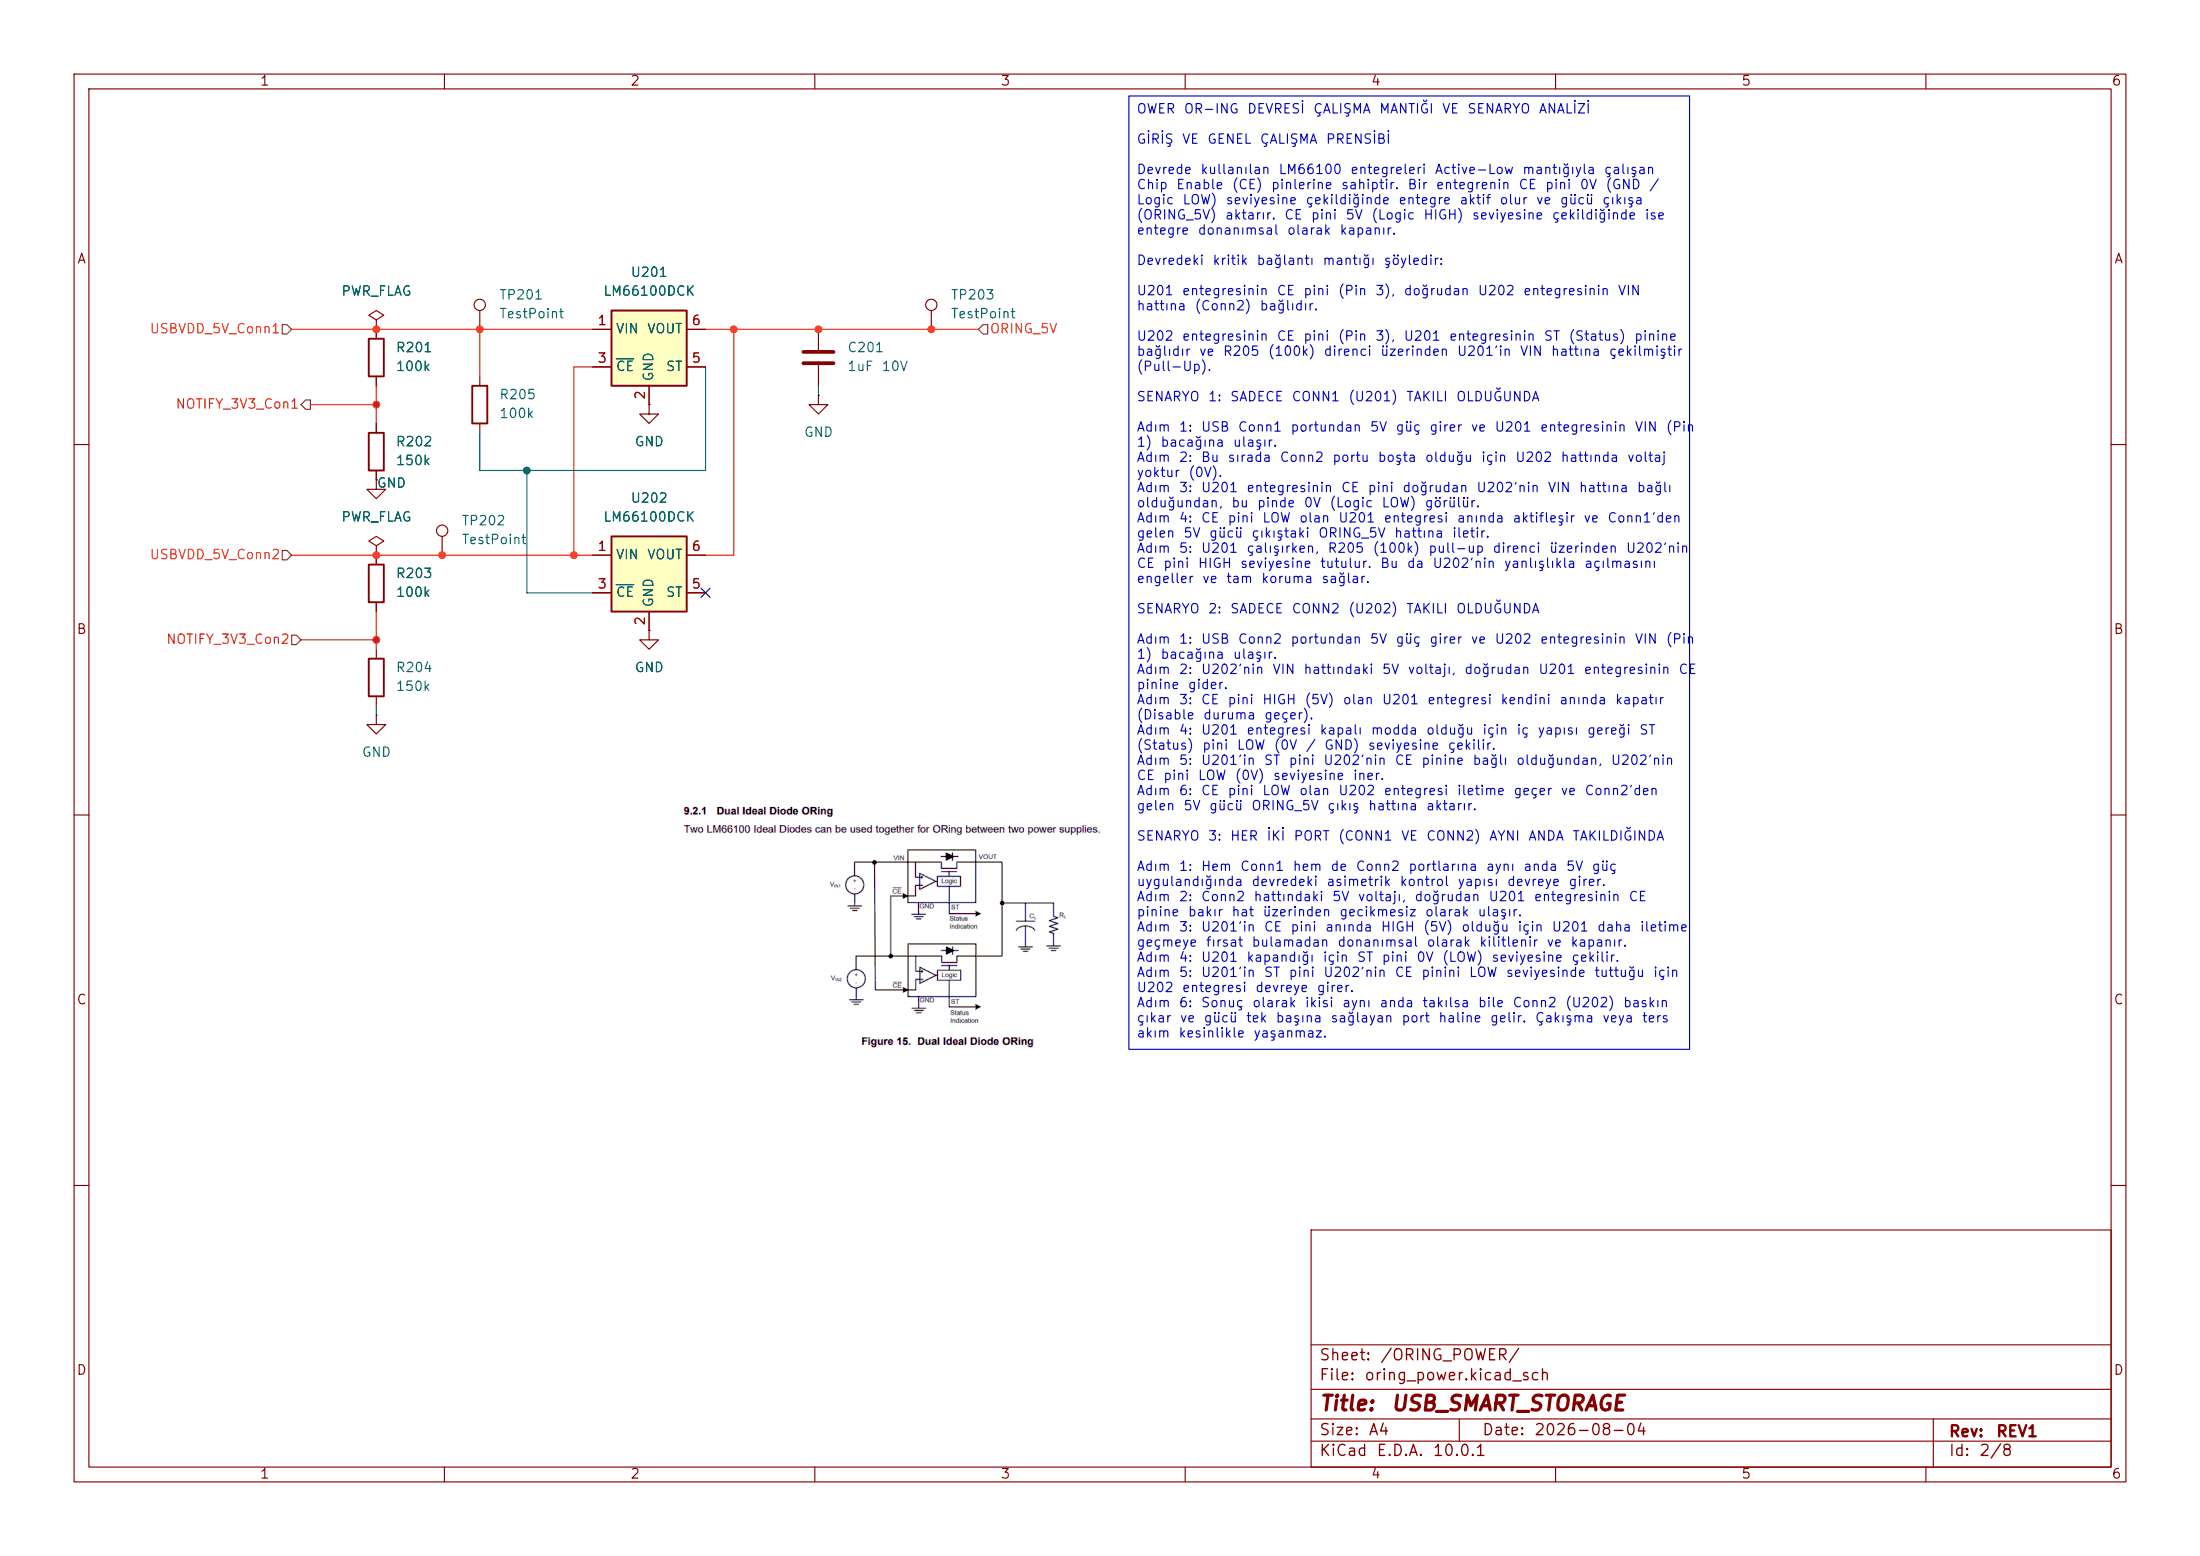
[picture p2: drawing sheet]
(kicad_sch
 (version 20260306)
 (generator "eeschema")
 (generator_version "10.0")
 (paper "A4")
 (title_block
  (title "USB_SMART_STORAGE")
  (date "2026-08-04")
  (rev "REV1"))
 (lib_symbols
  (symbol "Connector:TestPoint"
   (pin_numbers (hide yes))
   (pin_names
    (offset 0.762) (hide yes)) (exclude_from_sim no) (in_bom yes) (on_board yes)
   (in_pos_files yes)
   (duplicate_pin_numbers_are_jumpers no)
   (property "Reference" "TP" (at 0 6.858 0) (show_name no) (do_not_autoplace no) (effects (font (size 1.27 1.27))))
   (property "Value" "TestPoint" (at 0 5.08 0) (show_name no) (do_not_autoplace no) (effects (font (size 1.27 1.27))))
   (property "Footprint" "" (at 5.08 0 0) (show_name no) (do_not_autoplace no) (hide yes) (effects (font (size 1.27 1.27))))
   (property "Datasheet" "" (at 5.08 0 0) (show_name no) (do_not_autoplace no) (hide yes) (effects (font (size 1.27 1.27))))
   (property "Description" "test point" (at 0 0 0) (show_name no) (do_not_autoplace no) (hide yes) (effects (font (size 1.27 1.27))))
   (symbol "TestPoint_0_1"
    (circle (center 0 3.302) (radius 0.762) (stroke (width 0) (type default)) (fill (type none))))
   (symbol "TestPoint_1_1"
    (pin passive line (at 0 0 90) (length 2.54) (name "1" (effects (font (size 1.27 1.27)))) (number "1" (effects (font (size 1.27 1.27))))))
   (embedded_fonts no))
  (symbol "Device:C"
   (pin_numbers (hide yes))
   (pin_names
    (offset 0.254)) (exclude_from_sim no) (in_bom yes) (on_board yes)
   (in_pos_files yes)
   (duplicate_pin_numbers_are_jumpers no)
   (property "Reference" "C" (at 0.635 2.54 0) (show_name no) (do_not_autoplace no) (effects (font (size 1.27 1.27)) (justify left)))
   (property "Value" "C" (at 0.635 -2.54 0) (show_name no) (do_not_autoplace no) (effects (font (size 1.27 1.27)) (justify left)))
   (property "Footprint" "" (at 0.9652 -3.81 0) (show_name no) (do_not_autoplace no) (hide yes) (effects (font (size 1.27 1.27))))
   (property "Datasheet" "" (at 0 0 0) (show_name no) (do_not_autoplace no) (hide yes) (effects (font (size 1.27 1.27))))
   (property "Description" "Unpolarized capacitor" (at 0 0 0) (show_name no) (do_not_autoplace no) (hide yes) (effects (font (size 1.27 1.27))))
   (symbol "C_0_1"
    (polyline (pts (xy -2.032 0.762) (xy 2.032 0.762)) (stroke (width 0.508) (type default)) (fill (type none)))
    (polyline (pts (xy -2.032 -0.762) (xy 2.032 -0.762)) (stroke (width 0.508) (type default)) (fill (type none))))
   (symbol "C_1_1"
    (pin passive line (at 0 3.81 270) (length 2.794) (name "" (effects (font (size 1.27 1.27)))) (number "1" (effects (font (size 1.27 1.27)))))
    (pin passive line (at 0 -3.81 90) (length 2.794) (name "" (effects (font (size 1.27 1.27)))) (number "2" (effects (font (size 1.27 1.27))))))
   (embedded_fonts no))
  (symbol "Device:R"
   (pin_numbers (hide yes))
   (pin_names
    (offset 0)) (exclude_from_sim no) (in_bom yes) (on_board yes)
   (in_pos_files yes)
   (duplicate_pin_numbers_are_jumpers no)
   (property "Reference" "R" (at 2.032 0 90) (show_name no) (do_not_autoplace no) (effects (font (size 1.27 1.27))))
   (property "Value" "R" (at 0 0 90) (show_name no) (do_not_autoplace no) (effects (font (size 1.27 1.27))))
   (property "Footprint" "" (at -1.778 0 90) (show_name no) (do_not_autoplace no) (hide yes) (effects (font (size 1.27 1.27))))
   (property "Datasheet" "" (at 0 0 0) (show_name no) (do_not_autoplace no) (hide yes) (effects (font (size 1.27 1.27))))
   (property "Description" "Resistor" (at 0 0 0) (show_name no) (do_not_autoplace no) (hide yes) (effects (font (size 1.27 1.27))))
   (symbol "R_0_1"
    (rectangle (start -1.016 -2.54) (end 1.016 2.54) (stroke (width 0.254) (type default)) (fill (type none))))
   (symbol "R_1_1"
    (pin passive line (at 0 3.81 270) (length 1.27) (name "" (effects (font (size 1.27 1.27)))) (number "1" (effects (font (size 1.27 1.27)))))
    (pin passive line (at 0 -3.81 90) (length 1.27) (name "" (effects (font (size 1.27 1.27)))) (number "2" (effects (font (size 1.27 1.27))))))
   (embedded_fonts no))
  (symbol "Power_Management:LM66100DCK" (exclude_from_sim no) (in_bom yes) (on_board yes)
   (in_pos_files yes)
   (duplicate_pin_numbers_are_jumpers no)
   (property "Reference" "U" (at -5.08 6.096 0) (show_name no) (do_not_autoplace no) (effects (font (size 1.27 1.27)) (justify left)))
   (property "Value" "LM66100DCK" (at 0.254 -6.35 0) (show_name no) (do_not_autoplace no) (effects (font (size 1.27 1.27)) (justify left)))
   (property "Footprint" "Package_TO_SOT_SMD:SOT-363_SC-70-6" (at 0 1.27 0) (show_name no) (do_not_autoplace no) (hide yes) (effects (font (size 1.27 1.27))))
   (property "Datasheet" "https://www.ti.com/lit/ds/symlink/lm66100.pdf" (at 0 -1.016 0) (show_name no) (do_not_autoplace no) (hide yes) (effects (font (size 1.27 1.27))))
   (property "Description" "Ideal Diode With Input Polarity Protection 1.5 - 5.5V  Input Voltage, 1.5A Output Current, Ron 141 mOhm, SC-70-6" (at 0 -18.034 0) (show_name no) (do_not_autoplace no) (hide yes) (effects (font (size 1.27 1.27))))
   (symbol "LM66100DCK_0_1"
    (rectangle (start -5.08 5.08) (end 5.08 -5.08) (stroke (width 0.254) (type default)) (fill (type background))))
   (symbol "LM66100DCK_1_1"
    (pin power_in line (at -7.62 2.54 0) (length 2.54) (name "VIN" (effects (font (size 1.27 1.27)))) (number "1" (effects (font (size 1.27 1.27)))))
    (pin power_in line (at 0 -7.62 90) (length 2.54) (name "GND" (effects (font (size 1.27 1.27)))) (number "2" (effects (font (size 1.27 1.27)))))
    (pin input line (at -7.62 -2.54 0) (length 2.54) (name "~{CE}" (effects (font (size 1.27 1.27)))) (number "3" (effects (font (size 1.27 1.27)))))
    (pin no_connect line (at 0 5.08 270) (length 2.54) (hide yes) (name "NC" (effects (font (size 1.27 1.27)))) (number "4" (effects (font (size 1.27 1.27)))))
    (pin open_collector line (at 7.62 -2.54 180) (length 2.54) (name "ST" (effects (font (size 1.27 1.27)))) (number "5" (effects (font (size 1.27 1.27)))))
    (pin power_out line (at 7.62 2.54 180) (length 2.54) (name "VOUT" (effects (font (size 1.27 1.27)))) (number "6" (effects (font (size 1.27 1.27))))))
   (embedded_fonts no))
  (symbol "power:GND"
   (power global)
   (pin_numbers (hide yes))
   (pin_names
    (offset 0) (hide yes)) (exclude_from_sim no) (in_bom yes) (on_board yes)
   (in_pos_files yes)
   (duplicate_pin_numbers_are_jumpers no)
   (property "Reference" "#PWR" (at 0 -6.35 0) (show_name no) (do_not_autoplace no) (hide yes) (effects (font (size 1.27 1.27))))
   (property "Value" "GND" (at 0 -3.81 0) (show_name no) (do_not_autoplace no) (effects (font (size 1.27 1.27))))
   (property "Footprint" "" (at 0 0 0) (show_name no) (do_not_autoplace no) (hide yes) (effects (font (size 1.27 1.27))))
   (property "Datasheet" "" (at 0 0 0) (show_name no) (do_not_autoplace no) (hide yes) (effects (font (size 1.27 1.27))))
   (property "Description" "Power symbol creates a global label with name \"GND\" , ground" (at 0 0 0) (show_name no) (do_not_autoplace no) (hide yes) (effects (font (size 1.27 1.27))))
   (symbol "GND_0_1"
    (polyline (pts (xy 0 0) (xy 0 -1.27) (xy 1.27 -1.27) (xy 0 -2.54) (xy -1.27 -1.27) (xy 0 -1.27)) (stroke (width 0) (type default)) (fill (type none))))
   (symbol "GND_1_1"
    (pin power_in line (at 0 0 270) (length 0) (name "" (effects (font (size 1.27 1.27)))) (number "1" (effects (font (size 1.27 1.27))))))
   (embedded_fonts no))
  (symbol "power:PWR_FLAG"
   (power global)
   (pin_numbers (hide yes))
   (pin_names
    (offset 0) (hide yes)) (exclude_from_sim no) (in_bom yes) (on_board yes)
   (in_pos_files yes)
   (duplicate_pin_numbers_are_jumpers no)
   (property "Reference" "#FLG" (at 0 1.905 0) (show_name no) (do_not_autoplace no) (hide yes) (effects (font (size 1.27 1.27))))
   (property "Value" "PWR_FLAG" (at 0 3.81 0) (show_name no) (do_not_autoplace no) (effects (font (size 1.27 1.27))))
   (property "Footprint" "" (at 0 0 0) (show_name no) (do_not_autoplace no) (hide yes) (effects (font (size 1.27 1.27))))
   (property "Datasheet" "" (at 0 0 0) (show_name no) (do_not_autoplace no) (hide yes) (effects (font (size 1.27 1.27))))
   (property "Description" "Special symbol for telling ERC where power comes from" (at 0 0 0) (show_name no) (do_not_autoplace no) (hide yes) (effects (font (size 1.27 1.27))))
   (symbol "PWR_FLAG_0_0"
    (pin power_out line (at 0 0 90) (length 0) (name "" (effects (font (size 1.27 1.27)))) (number "1" (effects (font (size 1.27 1.27))))))
   (symbol "PWR_FLAG_0_1"
    (polyline (pts (xy 0 0) (xy 0 1.27) (xy -1.016 1.905) (xy 0 2.54) (xy 1.016 1.905) (xy 0 1.27)) (stroke (width 0) (type default)) (fill (type none))))
   (embedded_fonts no)))
 (text_box "OWER OR-ING DEVRESİ ÇALIŞMA MANTIĞI VE SENARYO ANALİZİ\n\nGİRİŞ VE GENEL ÇALIŞMA PRENSİBİ\n\nDevrede kullanılan LM66100 entegreleri Active-Low mantığıyla çalışan Chip Enable (CE) pinlerine sahiptir. Bir entegrenin CE pini 0V (GND / Logic LOW) seviyesine çekildiğinde entegre aktif olur ve gücü çıkışa (ORING_5V) aktarır. CE pini 5V (Logic HIGH) seviyesine çekildiğinde ise entegre donanımsal olarak kapanır.\n\nDevredeki kritik bağlantı mantığı şöyledir:\n\nU201 entegresinin CE pini (Pin 3), doğrudan U202 entegresinin VIN hattına (Conn2) bağlıdır.\n\nU202 entegresinin CE pini (Pin 3), U201 entegresinin ST (Status) pinine bağlıdır ve R205 (100k) direnci üzerinden U201'in VIN hattına çekilmiştir (Pull-Up).\n\nSENARYO 1: SADECE CONN1 (U201) TAKILI OLDUĞUNDA\n\nAdım 1: USB Conn1 portundan 5V güç girer ve U201 entegresinin VIN (Pin 1) bacağına ulaşır.\nAdım 2: Bu sırada Conn2 portu boşta olduğu için U202 hattında voltaj yoktur (0V).\nAdım 3: U201 entegresinin CE pini doğrudan U202'nin VIN hattına bağlı olduğundan, bu pinde 0V (Logic LOW) görülür.\nAdım 4: CE pini LOW olan U201 entegresi anında aktifleşir ve Conn1'den gelen 5V gücü çıkıştaki ORING_5V hattına iletir.\nAdım 5: U201 çalışırken, R205 (100k) pull-up direnci üzerinden U202'nin CE pini HIGH seviyesine tutulur. Bu da U202'nin yanlışlıkla açılmasını engeller ve tam koruma sağlar.\n\nSENARYO 2: SADECE CONN2 (U202) TAKILI OLDUĞUNDA\n\nAdım 1: USB Conn2 portundan 5V güç girer ve U202 entegresinin VIN (Pin 1) bacağına ulaşır.\nAdım 2: U202'nin VIN hattındaki 5V voltajı, doğrudan U201 entegresinin CE pinine gider.\nAdım 3: CE pini HIGH (5V) olan U201 entegresi kendini anında kapatır (Disable duruma geçer).\nAdım 4: U201 entegresi kapalı modda olduğu için iç yapısı gereği ST (Status) pini LOW (0V / GND) seviyesine çekilir.\nAdım 5: U201'in ST pini U202'nin CE pinine bağlı olduğundan, U202'nin CE pini LOW (0V) seviyesine iner.\nAdım 6: CE pini LOW olan U202 entegresi iletime geçer ve Conn2'den gelen 5V gücü ORING_5V çıkış hattına aktarır.\n\nSENARYO 3: HER İKİ PORT (CONN1 VE CONN2) AYNI ANDA TAKILDIĞINDA\n\nAdım 1: Hem Conn1 hem de Conn2 portlarına aynı anda 5V güç uygulandığında devredeki asimetrik kontrol yapısı devreye girer.\nAdım 2: Conn2 hattındaki 5V voltajı, doğrudan U201 entegresinin CE pinine bakır hat üzerinden gecikmesiz olarak ulaşır.\nAdım 3: U201'in CE pini anında HIGH (5V) olduğu için U201 daha iletime geçmeye fırsat bulamadan donanımsal olarak kilitlenir ve kapanır.\nAdım 4: U201 kapandığı için ST pini 0V (LOW) seviyesine çekilir.\nAdım 5: U201'in ST pini U202'nin CE pinini LOW seviyesinde tuttuğu için U202 entegresi devreye girer.\nAdım 6: Sonuç olarak ikisi aynı anda takılsa bile Conn2 (U202) baskın çıkar ve gücü tek başına sağlayan port haline gelir. Çakışma veya ters akım kesinlikle yaşanmaz."
  (exclude_from_sim no)
  (at 152.4 12.954 0)
  (size 75.692 128.6707)
  (margins 0.9525 0.9525 0.9525 0.9525)
  (stroke (width 0) (type solid))
  (fill (type none))
  (effects (font (size 1.27 1.27)) (justify left top)))
 (junction
  (at 64.77 44.45)
  (diameter 0)
  (color 0 0 0 0))
 (junction
  (at 77.47 74.93)
  (diameter 0)
  (color 0 0 0 0))
 (junction
  (at 125.73 44.45)
  (diameter 0)
  (color 0 0 0 0))
 (junction
  (at 110.49 44.45)
  (diameter 0)
  (color 0 0 0 0))
 (junction
  (at 59.69 74.93)
  (diameter 0)
  (color 0 0 0 0))
 (junction
  (at 71.12 63.5)
  (diameter 0)
  (color 0 0 0 0))
 (junction
  (at 99.06 44.45)
  (diameter 0)
  (color 0 0 0 0))
 (junction
  (at 50.8 86.36)
  (diameter 0)
  (color 0 0 0 0))
 (junction
  (at 50.8 44.45)
  (diameter 0)
  (color 0 0 0 0))
 (junction
  (at 50.8 74.93)
  (diameter 0)
  (color 0 0 0 0))
 (junction
  (at 50.8 54.61)
  (diameter 0)
  (color 0 0 0 0))
 (no_connect
  (at 95.25 80.01))
 (wire
  (pts (xy 50.8 86.36) (xy 50.8 87.63))
  (stroke (width 0) (type default)))
 (wire
  (pts (xy 95.25 74.93) (xy 99.06 74.93))
  (stroke (width 0) (type default)))
 (wire
  (pts (xy 41.91 54.61) (xy 50.8 54.61))
  (stroke (width 0) (type default)))
 (wire
  (pts (xy 39.37 44.45) (xy 50.8 44.45))
  (stroke (width 0) (type default)))
 (wire
  (pts (xy 59.69 74.93) (xy 77.47 74.93))
  (stroke (width 0) (type default)))
 (wire
  (pts (xy 99.06 44.45) (xy 95.25 44.45))
  (stroke (width 0) (type default)))
 (wire
  (pts (xy 64.77 58.42) (xy 64.77 63.5))
  (stroke (width 0) (type default)))
 (wire
  (pts (xy 64.77 44.45) (xy 80.01 44.45))
  (stroke (width 0) (type default)))
 (wire
  (pts (xy 95.25 63.5) (xy 71.12 63.5))
  (stroke (width 0) (type default)))
 (wire
  (pts (xy 50.8 82.55) (xy 50.8 86.36))
  (stroke (width 0) (type default)))
 (wire
  (pts (xy 125.73 44.45) (xy 132.08 44.45))
  (stroke (width 0) (type default)))
 (wire
  (pts (xy 50.8 44.45) (xy 64.77 44.45))
  (stroke (width 0) (type default)))
 (wire
  (pts (xy 50.8 52.07) (xy 50.8 54.61))
  (stroke (width 0) (type default)))
 (wire
  (pts (xy 50.8 54.61) (xy 50.8 57.15))
  (stroke (width 0) (type default)))
 (wire
  (pts (xy 99.06 74.93) (xy 99.06 44.45))
  (stroke (width 0) (type default)))
 (wire
  (pts (xy 77.47 49.53) (xy 80.01 49.53))
  (stroke (width 0) (type default)))
 (wire
  (pts (xy 39.37 74.93) (xy 50.8 74.93))
  (stroke (width 0) (type default)))
 (wire
  (pts (xy 71.12 80.01) (xy 80.01 80.01))
  (stroke (width 0) (type default)))
 (wire
  (pts (xy 99.06 44.45) (xy 110.49 44.45))
  (stroke (width 0) (type default)))
 (wire
  (pts (xy 77.47 49.53) (xy 77.47 74.93))
  (stroke (width 0) (type default)))
 (wire
  (pts (xy 77.47 74.93) (xy 80.01 74.93))
  (stroke (width 0) (type default)))
 (wire
  (pts (xy 40.64 86.36) (xy 50.8 86.36))
  (stroke (width 0) (type default)))
 (wire
  (pts (xy 64.77 63.5) (xy 71.12 63.5))
  (stroke (width 0) (type default)))
 (wire
  (pts (xy 110.49 44.45) (xy 125.73 44.45))
  (stroke (width 0) (type default)))
 (wire
  (pts (xy 95.25 49.53) (xy 95.25 63.5))
  (stroke (width 0) (type default)))
 (wire
  (pts (xy 71.12 63.5) (xy 71.12 80.01))
  (stroke (width 0) (type default)))
 (wire
  (pts (xy 110.49 52.07) (xy 110.49 53.34))
  (stroke (width 0) (type default)))
 (wire
  (pts (xy 50.8 95.25) (xy 50.8 96.52))
  (stroke (width 0) (type default)))
 (wire
  (pts (xy 64.77 50.8) (xy 64.77 44.45))
  (stroke (width 0) (type default)))
 (wire
  (pts (xy 50.8 74.93) (xy 59.69 74.93))
  (stroke (width 0) (type default)))
 (image
  (at 120.142 124.714)
  (data))
 (hierarchical_label "ORING_5V"
  (shape input)
  (at 132.08 44.45 0)
  (effects (font (size 1.27 1.27)) (justify left)))
 (hierarchical_label "USBVDD_5V_Conn1"
  (shape input)
  (at 39.37 44.45 180)
  (effects (font (size 1.27 1.27)) (justify right)))
 (hierarchical_label "NOTIFY_3V3_Con2"
  (shape input)
  (at 40.64 86.36 180)
  (effects (font (size 1.27 1.27)) (justify right)))
 (hierarchical_label "USBVDD_5V_Conn2"
  (shape input)
  (at 39.37 74.93 180)
  (effects (font (size 1.27 1.27)) (justify right)))
 (hierarchical_label "NOTIFY_3V3_Con1"
  (shape output)
  (at 41.91 54.61 180)
  (effects (font (size 1.27 1.27)) (justify right)))
 (symbol
  (lib_id "power:GND")
  (at 50.8 96.52 0)
  (unit 1)
  (body_style 1)
  (exclude_from_sim no)
  (in_bom yes)
  (on_board yes)
  (in_pos_files yes)
  (dnp no)
  (fields_autoplaced yes)
  (property "Reference" "#PWR0205" (at 50.8 102.87 0) (hide yes) (show_name no) (do_not_autoplace no) (effects (font (size 1.27 1.27))))
  (property "Value" "GND" (at 50.8 101.6 0) (show_name no) (do_not_autoplace no) (effects (font (size 1.27 1.27))))
  (property "Footprint" "" (at 50.8 96.52 0) (hide yes) (show_name no) (do_not_autoplace no) (effects (font (size 1.27 1.27))))
  (property "Datasheet" "" (at 50.8 96.52 0) (hide yes) (show_name no) (do_not_autoplace no) (effects (font (size 1.27 1.27))))
  (property "Description" "Power symbol creates a global label with name \"GND\" , ground" (at 50.8 96.52 0) (hide yes) (show_name no) (do_not_autoplace no) (effects (font (size 1.27 1.27))))
  (pin "1"))
 (symbol
  (lib_id "Device:R")
  (at 50.8 91.44 0)
  (unit 1)
  (body_style 1)
  (exclude_from_sim no)
  (in_bom yes)
  (on_board yes)
  (in_pos_files yes)
  (dnp no)
  (fields_autoplaced yes)
  (property "Reference" "R204" (at 53.34 90.1699 0) (show_name no) (do_not_autoplace no) (effects (font (size 1.27 1.27)) (justify left)))
  (property "Value" "150k" (at 53.34 92.7099 0) (show_name no) (do_not_autoplace no) (effects (font (size 1.27 1.27)) (justify left)))
  (property "Footprint" "Resistor_SMD:R_0402_1005Metric" (at 49.022 91.44 90) (hide yes) (show_name no) (do_not_autoplace no) (effects (font (size 1.27 1.27))))
  (property "Datasheet" "" (at 50.8 91.44 0) (hide yes) (show_name no) (do_not_autoplace no) (effects (font (size 1.27 1.27))))
  (property "Description" "Resistor" (at 50.8 91.44 0) (hide yes) (show_name no) (do_not_autoplace no) (effects (font (size 1.27 1.27))))
  (pin "1")
  (pin "2"))
 (symbol
  (lib_id "Device:C")
  (at 110.49 48.26 0)
  (unit 1)
  (body_style 1)
  (exclude_from_sim no)
  (in_bom yes)
  (on_board yes)
  (in_pos_files yes)
  (dnp no)
  (fields_autoplaced yes)
  (property "Reference" "C201" (at 114.3 46.9899 0) (show_name no) (do_not_autoplace no) (effects (font (size 1.27 1.27)) (justify left)))
  (property "Value" "1uF 10V" (at 114.3 49.5299 0) (show_name no) (do_not_autoplace no) (effects (font (size 1.27 1.27)) (justify left)))
  (property "Footprint" "Capacitor_SMD:C_0603_1608Metric" (at 111.4552 52.07 0) (hide yes) (show_name no) (do_not_autoplace no) (effects (font (size 1.27 1.27))))
  (property "Datasheet" "" (at 110.49 48.26 0) (hide yes) (show_name no) (do_not_autoplace no) (effects (font (size 1.27 1.27))))
  (property "Description" "Unpolarized capacitor" (at 110.49 48.26 0) (hide yes) (show_name no) (do_not_autoplace no) (effects (font (size 1.27 1.27))))
  (pin "2")
  (pin "1"))
 (symbol
  (lib_id "power:PWR_FLAG")
  (at 50.8 44.45 0)
  (unit 1)
  (body_style 1)
  (exclude_from_sim no)
  (in_bom yes)
  (on_board yes)
  (in_pos_files yes)
  (dnp no)
  (fields_autoplaced yes)
  (property "Reference" "#FLG0201" (at 50.8 42.545 0) (hide yes) (show_name no) (do_not_autoplace no) (effects (font (size 1.27 1.27))))
  (property "Value" "PWR_FLAG" (at 50.8 39.37 0) (show_name no) (do_not_autoplace no) (effects (font (size 1.27 1.27))))
  (property "Footprint" "" (at 50.8 44.45 0) (hide yes) (show_name no) (do_not_autoplace no) (effects (font (size 1.27 1.27))))
  (property "Datasheet" "" (at 50.8 44.45 0) (hide yes) (show_name no) (do_not_autoplace no) (effects (font (size 1.27 1.27))))
  (property "Description" "Special symbol for telling ERC where power comes from" (at 50.8 44.45 0) (hide yes) (show_name no) (do_not_autoplace no) (effects (font (size 1.27 1.27))))
  (pin "1"))
 (symbol
  (lib_id "power:GND")
  (at 87.63 85.09 0)
  (unit 1)
  (body_style 1)
  (exclude_from_sim no)
  (in_bom yes)
  (on_board yes)
  (in_pos_files yes)
  (dnp no)
  (fields_autoplaced yes)
  (property "Reference" "#PWR0204" (at 87.63 91.44 0) (hide yes) (show_name no) (do_not_autoplace no) (effects (font (size 1.27 1.27))))
  (property "Value" "GND" (at 87.63 90.17 0) (show_name no) (do_not_autoplace no) (effects (font (size 1.27 1.27))))
  (property "Footprint" "" (at 87.63 85.09 0) (hide yes) (show_name no) (do_not_autoplace no) (effects (font (size 1.27 1.27))))
  (property "Datasheet" "" (at 87.63 85.09 0) (hide yes) (show_name no) (do_not_autoplace no) (effects (font (size 1.27 1.27))))
  (property "Description" "Power symbol creates a global label with name \"GND\" , ground" (at 87.63 85.09 0) (hide yes) (show_name no) (do_not_autoplace no) (effects (font (size 1.27 1.27))))
  (pin "1"))
 (symbol
  (lib_id "Power_Management:LM66100DCK")
  (at 87.63 77.47 0)
  (unit 1)
  (body_style 1)
  (exclude_from_sim no)
  (in_bom yes)
  (on_board yes)
  (in_pos_files yes)
  (dnp no)
  (fields_autoplaced yes)
  (property "Reference" "U202" (at 87.63 67.31 0) (show_name no) (do_not_autoplace no) (effects (font (size 1.27 1.27))))
  (property "Value" "LM66100DCK" (at 87.63 69.85 0) (show_name no) (do_not_autoplace no) (effects (font (size 1.27 1.27))))
  (property "Footprint" "Package_TO_SOT_SMD:SOT-363_SC-70-6" (at 87.63 76.2 0) (hide yes) (show_name no) (do_not_autoplace no) (effects (font (size 1.27 1.27))))
  (property "Datasheet" "https://www.ti.com/lit/ds/symlink/lm66100.pdf" (at 87.63 78.486 0) (hide yes) (show_name no) (do_not_autoplace no) (effects (font (size 1.27 1.27))))
  (property "Description" "Ideal Diode With Input Polarity Protection 1.5 - 5.5V  Input Voltage, 1.5A Output Current, Ron 141 mOhm, SC-70-6" (at 87.63 95.504 0) (hide yes) (show_name no) (do_not_autoplace no) (effects (font (size 1.27 1.27))))
  (pin "6")
  (pin "2")
  (pin "1")
  (pin "4")
  (pin "3")
  (pin "5"))
 (symbol
  (lib_id "Connector:TestPoint")
  (at 125.73 44.45 0)
  (unit 1)
  (body_style 1)
  (exclude_from_sim no)
  (in_bom yes)
  (on_board yes)
  (in_pos_files yes)
  (dnp no)
  (fields_autoplaced yes)
  (property "Reference" "TP203" (at 128.27 39.8779 0) (show_name no) (do_not_autoplace no) (effects (font (size 1.27 1.27)) (justify left)))
  (property "Value" "TestPoint" (at 128.27 42.4179 0) (show_name no) (do_not_autoplace no) (effects (font (size 1.27 1.27)) (justify left)))
  (property "Footprint" "TestPoint:TestPoint_Pad_D1.5mm" (at 130.81 44.45 0) (hide yes) (show_name no) (do_not_autoplace no) (effects (font (size 1.27 1.27))))
  (property "Datasheet" "" (at 130.81 44.45 0) (hide yes) (show_name no) (do_not_autoplace no) (effects (font (size 1.27 1.27))))
  (property "Description" "test point" (at 125.73 44.45 0) (hide yes) (show_name no) (do_not_autoplace no) (effects (font (size 1.27 1.27))))
  (pin "1"))
 (symbol
  (lib_id "Device:R")
  (at 50.8 60.96 0)
  (unit 1)
  (body_style 1)
  (exclude_from_sim no)
  (in_bom yes)
  (on_board yes)
  (in_pos_files yes)
  (dnp no)
  (fields_autoplaced yes)
  (property "Reference" "R202" (at 53.34 59.6899 0) (show_name no) (do_not_autoplace no) (effects (font (size 1.27 1.27)) (justify left)))
  (property "Value" "150k" (at 53.34 62.2299 0) (show_name no) (do_not_autoplace no) (effects (font (size 1.27 1.27)) (justify left)))
  (property "Footprint" "Resistor_SMD:R_0402_1005Metric" (at 49.022 60.96 90) (hide yes) (show_name no) (do_not_autoplace no) (effects (font (size 1.27 1.27))))
  (property "Datasheet" "" (at 50.8 60.96 0) (hide yes) (show_name no) (do_not_autoplace no) (effects (font (size 1.27 1.27))))
  (property "Description" "Resistor" (at 50.8 60.96 0) (hide yes) (show_name no) (do_not_autoplace no) (effects (font (size 1.27 1.27))))
  (pin "1")
  (pin "2"))
 (symbol
  (lib_id "Device:R")
  (at 50.8 78.74 0)
  (unit 1)
  (body_style 1)
  (exclude_from_sim no)
  (in_bom yes)
  (on_board yes)
  (in_pos_files yes)
  (dnp no)
  (fields_autoplaced yes)
  (property "Reference" "R203" (at 53.34 77.4699 0) (show_name no) (do_not_autoplace no) (effects (font (size 1.27 1.27)) (justify left)))
  (property "Value" "100k" (at 53.34 80.0099 0) (show_name no) (do_not_autoplace no) (effects (font (size 1.27 1.27)) (justify left)))
  (property "Footprint" "Resistor_SMD:R_0402_1005Metric" (at 49.022 78.74 90) (hide yes) (show_name no) (do_not_autoplace no) (effects (font (size 1.27 1.27))))
  (property "Datasheet" "" (at 50.8 78.74 0) (hide yes) (show_name no) (do_not_autoplace no) (effects (font (size 1.27 1.27))))
  (property "Description" "Resistor" (at 50.8 78.74 0) (hide yes) (show_name no) (do_not_autoplace no) (effects (font (size 1.27 1.27))))
  (pin "1")
  (pin "2"))
 (symbol
  (lib_id "power:GND")
  (at 110.49 53.34 0)
  (unit 1)
  (body_style 1)
  (exclude_from_sim no)
  (in_bom yes)
  (on_board yes)
  (in_pos_files yes)
  (dnp no)
  (fields_autoplaced yes)
  (property "Reference" "#PWR0201" (at 110.49 59.69 0) (hide yes) (show_name no) (do_not_autoplace no) (effects (font (size 1.27 1.27))))
  (property "Value" "GND" (at 110.49 58.42 0) (show_name no) (do_not_autoplace no) (effects (font (size 1.27 1.27))))
  (property "Footprint" "" (at 110.49 53.34 0) (hide yes) (show_name no) (do_not_autoplace no) (effects (font (size 1.27 1.27))))
  (property "Datasheet" "" (at 110.49 53.34 0) (hide yes) (show_name no) (do_not_autoplace no) (effects (font (size 1.27 1.27))))
  (property "Description" "Power symbol creates a global label with name \"GND\" , ground" (at 110.49 53.34 0) (hide yes) (show_name no) (do_not_autoplace no) (effects (font (size 1.27 1.27))))
  (pin "1"))
 (symbol
  (lib_id "power:PWR_FLAG")
  (at 50.8 74.93 0)
  (unit 1)
  (body_style 1)
  (exclude_from_sim no)
  (in_bom yes)
  (on_board yes)
  (in_pos_files yes)
  (dnp no)
  (fields_autoplaced yes)
  (property "Reference" "#FLG0202" (at 50.8 73.025 0) (hide yes) (show_name no) (do_not_autoplace no) (effects (font (size 1.27 1.27))))
  (property "Value" "PWR_FLAG" (at 50.8 69.85 0) (show_name no) (do_not_autoplace no) (effects (font (size 1.27 1.27))))
  (property "Footprint" "" (at 50.8 74.93 0) (hide yes) (show_name no) (do_not_autoplace no) (effects (font (size 1.27 1.27))))
  (property "Datasheet" "" (at 50.8 74.93 0) (hide yes) (show_name no) (do_not_autoplace no) (effects (font (size 1.27 1.27))))
  (property "Description" "Special symbol for telling ERC where power comes from" (at 50.8 74.93 0) (hide yes) (show_name no) (do_not_autoplace no) (effects (font (size 1.27 1.27))))
  (pin "1"))
 (symbol
  (lib_id "Power_Management:LM66100DCK")
  (at 87.63 46.99 0)
  (unit 1)
  (body_style 1)
  (exclude_from_sim no)
  (in_bom yes)
  (on_board yes)
  (in_pos_files yes)
  (dnp no)
  (fields_autoplaced yes)
  (property "Reference" "U201" (at 87.63 36.83 0) (show_name no) (do_not_autoplace no) (effects (font (size 1.27 1.27))))
  (property "Value" "LM66100DCK" (at 87.63 39.37 0) (show_name no) (do_not_autoplace no) (effects (font (size 1.27 1.27))))
  (property "Footprint" "Package_TO_SOT_SMD:SOT-363_SC-70-6" (at 87.63 45.72 0) (hide yes) (show_name no) (do_not_autoplace no) (effects (font (size 1.27 1.27))))
  (property "Datasheet" "https://www.ti.com/lit/ds/symlink/lm66100.pdf" (at 87.63 48.006 0) (hide yes) (show_name no) (do_not_autoplace no) (effects (font (size 1.27 1.27))))
  (property "Description" "Ideal Diode With Input Polarity Protection 1.5 - 5.5V  Input Voltage, 1.5A Output Current, Ron 141 mOhm, SC-70-6" (at 87.63 65.024 0) (hide yes) (show_name no) (do_not_autoplace no) (effects (font (size 1.27 1.27))))
  (pin "6")
  (pin "2")
  (pin "1")
  (pin "4")
  (pin "3")
  (pin "5"))
 (symbol
  (lib_id "power:GND")
  (at 50.8 64.77 0)
  (unit 1)
  (body_style 1)
  (exclude_from_sim no)
  (in_bom yes)
  (on_board yes)
  (in_pos_files yes)
  (dnp no)
  (property "Reference" "#PWR0202" (at 50.8 71.12 0) (hide yes) (show_name no) (do_not_autoplace no) (effects (font (size 1.27 1.27))))
  (property "Value" "GND" (at 52.832 65.278 0) (show_name no) (do_not_autoplace no) (effects (font (size 1.27 1.27))))
  (property "Footprint" "" (at 50.8 64.77 0) (hide yes) (show_name no) (do_not_autoplace no) (effects (font (size 1.27 1.27))))
  (property "Datasheet" "" (at 50.8 64.77 0) (hide yes) (show_name no) (do_not_autoplace no) (effects (font (size 1.27 1.27))))
  (property "Description" "Power symbol creates a global label with name \"GND\" , ground" (at 50.8 64.77 0) (hide yes) (show_name no) (do_not_autoplace no) (effects (font (size 1.27 1.27))))
  (pin "1"))
 (symbol
  (lib_id "Connector:TestPoint")
  (at 64.77 44.45 0)
  (unit 1)
  (body_style 1)
  (exclude_from_sim no)
  (in_bom yes)
  (on_board yes)
  (in_pos_files yes)
  (dnp no)
  (fields_autoplaced yes)
  (property "Reference" "TP201" (at 67.31 39.8779 0) (show_name no) (do_not_autoplace no) (effects (font (size 1.27 1.27)) (justify left)))
  (property "Value" "TestPoint" (at 67.31 42.4179 0) (show_name no) (do_not_autoplace no) (effects (font (size 1.27 1.27)) (justify left)))
  (property "Footprint" "TestPoint:TestPoint_Pad_D1.5mm" (at 69.85 44.45 0) (hide yes) (show_name no) (do_not_autoplace no) (effects (font (size 1.27 1.27))))
  (property "Datasheet" "" (at 69.85 44.45 0) (hide yes) (show_name no) (do_not_autoplace no) (effects (font (size 1.27 1.27))))
  (property "Description" "test point" (at 64.77 44.45 0) (hide yes) (show_name no) (do_not_autoplace no) (effects (font (size 1.27 1.27))))
  (pin "1"))
 (symbol
  (lib_id "Device:R")
  (at 64.77 54.61 0)
  (unit 1)
  (body_style 1)
  (exclude_from_sim no)
  (in_bom yes)
  (on_board yes)
  (in_pos_files yes)
  (dnp no)
  (fields_autoplaced yes)
  (property "Reference" "R205" (at 67.31 53.3399 0) (show_name no) (do_not_autoplace no) (effects (font (size 1.27 1.27)) (justify left)))
  (property "Value" "100k" (at 67.31 55.8799 0) (show_name no) (do_not_autoplace no) (effects (font (size 1.27 1.27)) (justify left)))
  (property "Footprint" "Resistor_SMD:R_0402_1005Metric" (at 62.992 54.61 90) (hide yes) (show_name no) (do_not_autoplace no) (effects (font (size 1.27 1.27))))
  (property "Datasheet" "" (at 64.77 54.61 0) (hide yes) (show_name no) (do_not_autoplace no) (effects (font (size 1.27 1.27))))
  (property "Description" "Resistor" (at 64.77 54.61 0) (hide yes) (show_name no) (do_not_autoplace no) (effects (font (size 1.27 1.27))))
  (pin "1")
  (pin "2"))
 (symbol
  (lib_id "power:GND")
  (at 87.63 54.61 0)
  (unit 1)
  (body_style 1)
  (exclude_from_sim no)
  (in_bom yes)
  (on_board yes)
  (in_pos_files yes)
  (dnp no)
  (fields_autoplaced yes)
  (property "Reference" "#PWR0203" (at 87.63 60.96 0) (hide yes) (show_name no) (do_not_autoplace no) (effects (font (size 1.27 1.27))))
  (property "Value" "GND" (at 87.63 59.69 0) (show_name no) (do_not_autoplace no) (effects (font (size 1.27 1.27))))
  (property "Footprint" "" (at 87.63 54.61 0) (hide yes) (show_name no) (do_not_autoplace no) (effects (font (size 1.27 1.27))))
  (property "Datasheet" "" (at 87.63 54.61 0) (hide yes) (show_name no) (do_not_autoplace no) (effects (font (size 1.27 1.27))))
  (property "Description" "Power symbol creates a global label with name \"GND\" , ground" (at 87.63 54.61 0) (hide yes) (show_name no) (do_not_autoplace no) (effects (font (size 1.27 1.27))))
  (pin "1"))
 (symbol
  (lib_id "Device:R")
  (at 50.8 48.26 0)
  (unit 1)
  (body_style 1)
  (exclude_from_sim no)
  (in_bom yes)
  (on_board yes)
  (in_pos_files yes)
  (dnp no)
  (fields_autoplaced yes)
  (property "Reference" "R201" (at 53.34 46.9899 0) (show_name no) (do_not_autoplace no) (effects (font (size 1.27 1.27)) (justify left)))
  (property "Value" "100k" (at 53.34 49.5299 0) (show_name no) (do_not_autoplace no) (effects (font (size 1.27 1.27)) (justify left)))
  (property "Footprint" "Resistor_SMD:R_0402_1005Metric" (at 49.022 48.26 90) (hide yes) (show_name no) (do_not_autoplace no) (effects (font (size 1.27 1.27))))
  (property "Datasheet" "" (at 50.8 48.26 0) (hide yes) (show_name no) (do_not_autoplace no) (effects (font (size 1.27 1.27))))
  (property "Description" "Resistor" (at 50.8 48.26 0) (hide yes) (show_name no) (do_not_autoplace no) (effects (font (size 1.27 1.27))))
  (pin "1")
  (pin "2"))
 (symbol
  (lib_id "Connector:TestPoint")
  (at 59.69 74.93 0)
  (unit 1)
  (body_style 1)
  (exclude_from_sim no)
  (in_bom yes)
  (on_board yes)
  (in_pos_files yes)
  (dnp no)
  (fields_autoplaced yes)
  (property "Reference" "TP202" (at 62.23 70.3579 0) (show_name no) (do_not_autoplace no) (effects (font (size 1.27 1.27)) (justify left)))
  (property "Value" "TestPoint" (at 62.23 72.8979 0) (show_name no) (do_not_autoplace no) (effects (font (size 1.27 1.27)) (justify left)))
  (property "Footprint" "TestPoint:TestPoint_Pad_D1.5mm" (at 64.77 74.93 0) (hide yes) (show_name no) (do_not_autoplace no) (effects (font (size 1.27 1.27))))
  (property "Datasheet" "" (at 64.77 74.93 0) (hide yes) (show_name no) (do_not_autoplace no) (effects (font (size 1.27 1.27))))
  (property "Description" "test point" (at 59.69 74.93 0) (hide yes) (show_name no) (do_not_autoplace no) (effects (font (size 1.27 1.27))))
  (pin "1")))
